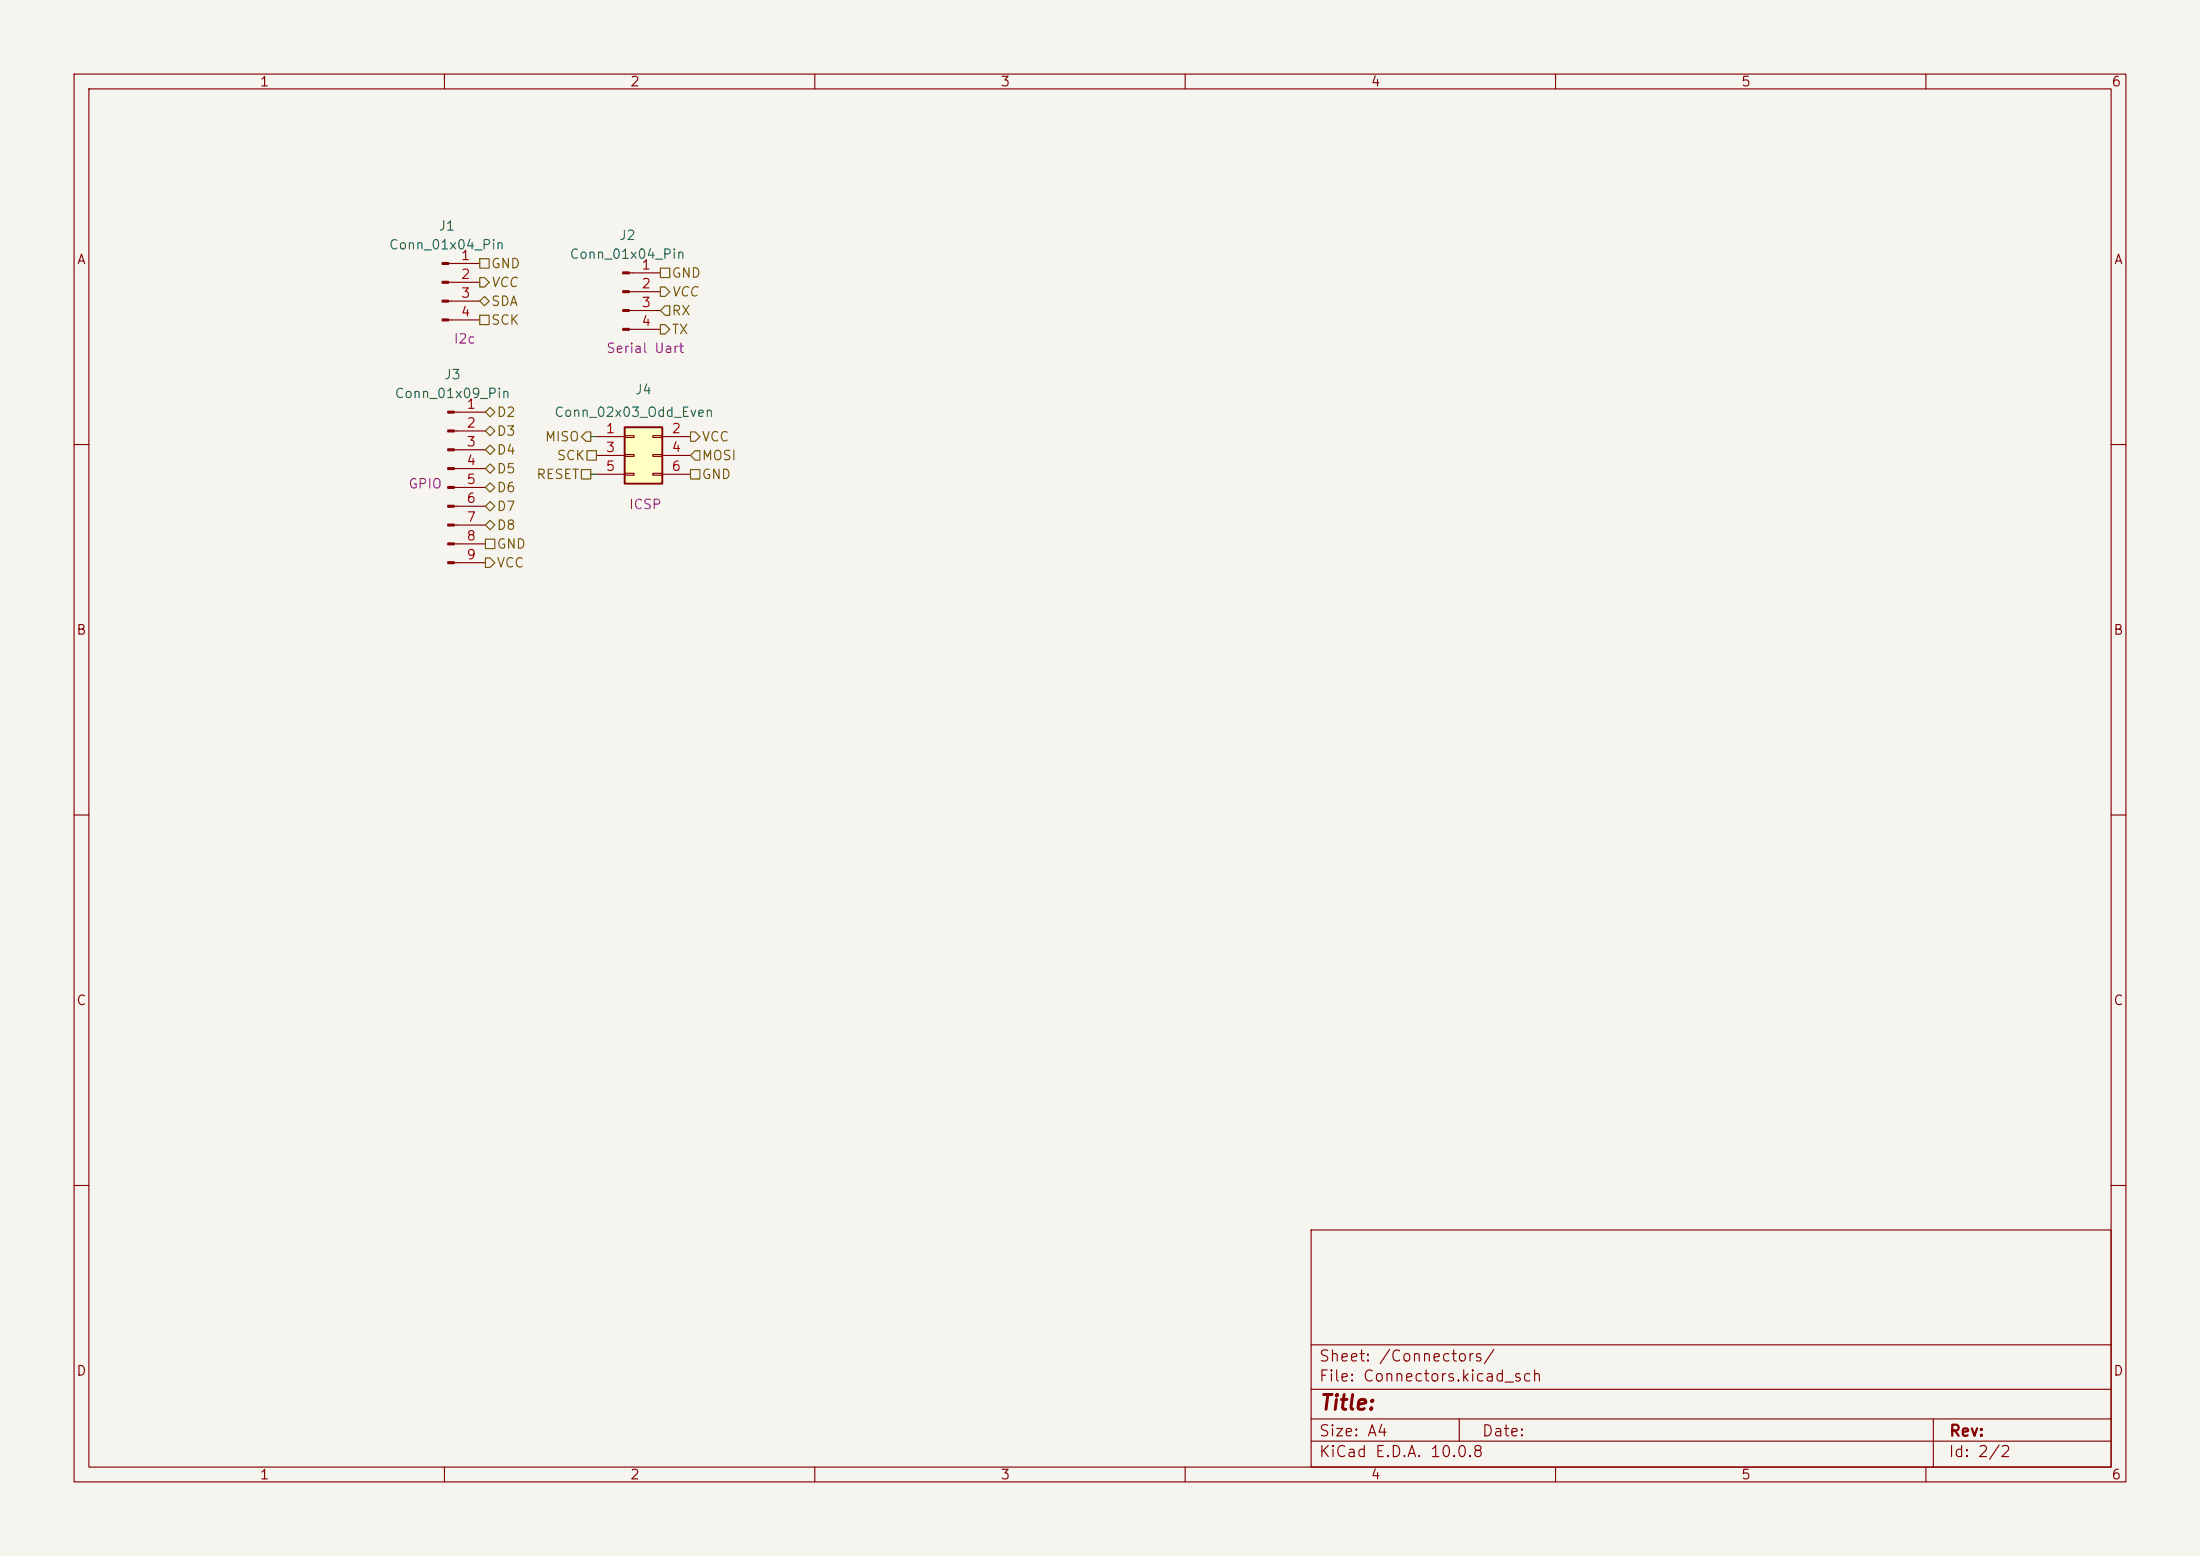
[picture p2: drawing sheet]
<svg xmlns="http://www.w3.org/2000/svg" width="297mm" height="210mm" viewBox="0 0 297 210" stroke-linecap="round" stroke-linejoin="round" font-family="sans-serif">
<path d="M0 0h297v210h-297z" fill="#f5f4ef" stroke="#f5f4ef" stroke-width=".14"/>
<g fill="none" stroke="#840000" stroke-width=".15">
<path d="M10 10h277v190h-277zM12 12h273v186h-273zM60 10v2M110 10v2M160 10v2M210 10v2M260 10v2M10 60h2M285 60h2M10 110h2M285 110h2M10 160h2"/>
<path d="M177 166h108v32h-108zM285 160h2M60 198v2M110 198v2M160 198v2M177 194.5h108M177 191.5h108M177 187.5h108M177 181.5h108M197 191.5v3M210 198v2M260 198v2"/>
<path d="M261 191.5v6.5"/>
</g>
<path d="M84.3 57.7h5.1v7.6h-5.1z" fill="#ffffc2"/>
<path d="M84.3 57.7h5.1v7.6h-5.1z" fill="none" stroke="#840000" stroke-width=".25"/>
<g fill="none" stroke="#840000" stroke-width=".15">
<path d="M60.6 35.6h4.2M60.6 38.1h4.2M84.9 36.8h4.3M84.9 39.4h4.3M60.6 40.6h4.2M60.6 43.2h4.2M61.3 55.6h4.2M61.3 58.2h4.2M80.5 58.9h3.8M84.3 58.8h1.3v.3h-1.3zM84.9 41.9h4.3M84.9 44.5h4.3"/>
<path d="M88.1 58.8h1.3v.3h-1.3zM89.4 58.9h3.8M61.3 60.7h4.2M61.3 63.2h4.2M61.3 65.8h4.2M61.3 68.3h4.2M61.3 70.9h4.2M61.3 73.4h4.2M61.3 75.9h4.2M80.5 61.5h3.8M80.5 64h3.8M84.3 61.3h1.3v.3h-1.3z"/>
<path d="M84.3 63.9h1.3v.2h-1.3zM88.1 61.3h1.3v.3h-1.3zM88.1 63.9h1.3v.2h-1.3zM89.4 61.5h3.8M89.4 64h3.8"/>
</g>
<g fill="#840000" stroke="#840000" stroke-width=".15">
<path d="M84.1 36.7h.8v.3h-.8z"/>
<path d="M84.1 39.2h.8v.3h-.8z"/>
<path d="M84.1 41.8h.8v.2h-.8z"/>
<path d="M84.1 44.3h.8v.3h-.8z"/>
<path d="M59.7 35.4h.9v.3h-.9z"/>
<path d="M59.7 38h.9v.2h-.9z"/>
<path d="M59.7 40.5h.9v.3h-.9z"/>
<path d="M59.7 43.1h.9v.2h-.9z"/>
<path d="M60.5 55.5h.8v.3h-.8z"/>
<path d="M60.5 58h.8v.3h-.8z"/>
<path d="M60.5 60.6h.8v.2h-.8z"/>
<path d="M60.5 63.1h.8v.3h-.8z"/>
<path d="M60.5 65.7h.8v.2h-.8z"/>
<path d="M60.5 68.2h.8v.3h-.8z"/>
<path d="M60.5 70.7h.8v.3h-.8z"/>
<path d="M60.5 73.3h.8v.2h-.8z"/>
<path d="M60.5 75.8h.8v.3h-.8z"/>
</g>
<g fill="none" stroke="#725600" stroke-width=".15">
<path d="M64.8 37.5h.6l.6 .6-.6 .6h-.6zM64.8 34.9h1.2v1.3h-1.2zM89.2 38.7h.6l.6 .7-.6 .6h-.6zM89.2 36.2h1.2v1.3h-1.2zM64.8 42.5h1.2v1.3h-1.2zM64.8 40.6l.6-.6 .6 .6-.6 .7zM65.5 55.6l.7-.6 .6 .6-.6 .7zM65.5 58.2l.7-.7 .6 .7-.6 .6zM79.1 58.3h.7v1.3h-.7l-.6-.7zM89.2 43.8h.6l.6 .7-.6 .6h-.6zM89.8 41.3h.6v1.2h-.6l-.6-.6zM93.2 58.3h.7l.6 .6-.6 .7h-.7z"/>
<path d="M65.5 75.3h.7l.6 .6-.6 .7h-.7zM65.5 72.8h1.3v1.2h-1.3zM65.5 68.3l.7-.6 .6 .6-.6 .7zM65.5 63.2l.7-.6 .6 .6-.6 .7zM65.5 70.9l.7-.7 .6 .7-.6 .6zM65.5 60.7l.7-.6 .6 .6-.6 .6zM66.2 65.2l.6 .6-.6 .6-.7-.6zM78.5 63.4h1.3v1.2h-1.3zM79.2 60.8h1.3v1.3h-1.3zM93.2 63.4h1.3v1.2h-1.3zM93.9 60.8h.6v1.3h-.6l-.7-.6z"/>
</g>
<path d="M79.8 58.9h.7M79.8 64h.7" fill="none" stroke="#009600" stroke-width=".15"/>
<text font-size="2" fill="#840000" x="178" y="190.8">Title:</text>
<g font-size="1.5" fill="#840000">
<text x="178" y="184.1">Sheet: /Connectors/</text>
<text x="178" y="186.8">File: Connectors.kicad_sch</text>
<text x="178" y="197">KiCad E.D.A. 10.0.8</text>
<text x="178" y="194.2">Size: A4</text>
<text x="200" y="194.2">Date:</text>
<text x="263" y="197">Id: 2/2</text>
<text x="263" y="194.2">Rev:</text>
</g>
<g font-size="1.3" fill="#840000">
<text x="35" y="12">1</text>
<text x="85" y="12">2</text>
<text x="135" y="12">3</text>
<text x="185" y="12">4</text>
<text x="235" y="12">5</text>
<text x="285" y="12">6</text>
<text x="10.3" y="36">A</text>
<text x="285.3" y="36">A</text>
<text x="10.2" y="86">B</text>
<text x="285.2" y="86">B</text>
<text x="10.2" y="136">C</text>
<text x="285.2" y="136">C</text>
<text x="10.2" y="186">D</text>
<text x="285.2" y="186">D</text>
<text x="35" y="200">1</text>
<text x="85" y="200">2</text>
<text x="135" y="200">3</text>
<text x="185" y="200">4</text>
<text x="235" y="200">5</text>
<text x="285" y="200">6</text>
</g>
<g font-size="1.3" fill="#006464">
<text x="52.4" y="34">Conn_01x04_Pin</text>
<text x="59.1" y="31.4">J1</text>
<text x="76.8" y="35.3">Conn_01x04_Pin</text>
<text x="83.5" y="32.7">J2</text>
<text x="59.9" y="51.5">J3</text>
<text x="85.7" y="53.5">J4</text>
<text x="53.2" y="54">Conn_01x09_Pin</text>
<text x="74.7" y="56.6">Conn_02x03_Odd_Even</text>
</g>
<g font-size="1.3" fill="#a90000">
<text x="62.1" y="35.4">1</text>
<text x="62.1" y="38">2</text>
<text x="62.1" y="40.5">3</text>
<text x="86.5" y="36.7">1</text>
<text x="86.5" y="39.2">2</text>
<text x="86.5" y="41.8">3</text>
<text x="62.1" y="43">4</text>
<text x="86.5" y="44.3">4</text>
<text x="62.9" y="55.5">1</text>
<text x="62.9" y="58">2</text>
<text x="81.7" y="58.8">1</text>
<text x="90.6" y="58.8">2</text>
<text x="62.9" y="60.6">3</text>
<text x="62.9" y="63.1">4</text>
<text x="62.9" y="65.7">5</text>
<text x="81.7" y="61.3">3</text>
<text x="81.7" y="63.9">5</text>
<text x="90.6" y="61.3">4</text>
<text x="90.6" y="63.9">6</text>
<text x="62.9" y="68.2">6</text>
<text x="62.9" y="70.7">7</text>
<text x="62.9" y="73.3">8</text>
<text x="62.9" y="75.8">9</text>
</g>
<g font-size="1.3" fill="#725600">
<text x="66.1" y="39.1">VCC</text>
<text x="66.2" y="41.6">SDA</text>
<text x="66.2" y="36.5">GND</text>
<text x="90.5" y="40.3">VCC</text>
<text x="90.6" y="37.8">GND</text>
<text x="66.2" y="44.1">SCK</text>
<text x="90.6" y="45.4">TX</text>
<text x="90.6" y="42.9">RX</text>
<text x="67" y="56.6">D2</text>
<text x="67" y="59.1">D3</text>
<text x="73.5" y="59.9">MISO</text>
<text x="94.7" y="59.9">VCC</text>
<text x="67" y="64.2">D5</text>
<text x="67" y="61.7">D4</text>
<text x="72.3" y="65">RESET</text>
<text x="75.1" y="62.4">SCK</text>
<text x="94.7" y="65">GND</text>
<text x="94.7" y="62.4">MOSI</text>
<text x="67" y="66.7">D6</text>
<text x="67" y="69.3">D7</text>
<text x="67" y="71.8">D8</text>
<text x="67" y="76.9">VCC</text>
<text x="67" y="74.4">GND</text>
</g>
<g font-size="1.3" fill="#840084">
<text x="61.2" y="46.7">I2c</text>
<text x="81.8" y="48">Serial Uart</text>
<text x="55" y="66.2">GPIO</text>
<text x="84.8" y="69">ICSP</text>
</g>
</svg>
